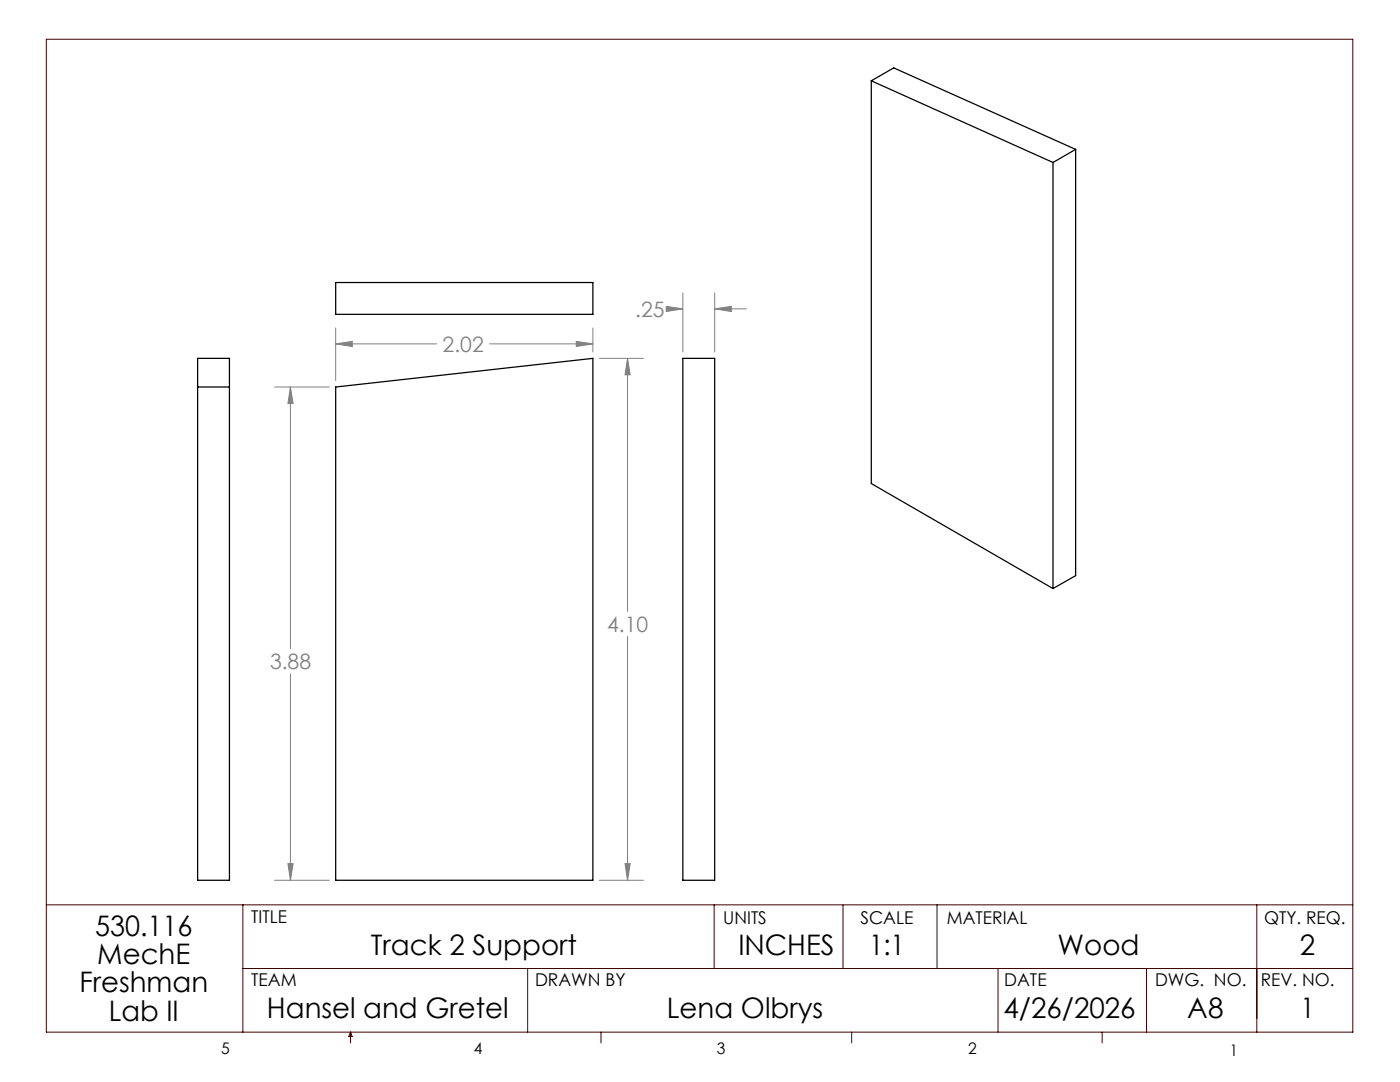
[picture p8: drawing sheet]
<svg xmlns="http://www.w3.org/2000/svg" width="279mm" height="216mm" viewBox="0 0 279 216" stroke-linecap="round" stroke-linejoin="round" font-family="sans-serif">
<path d="M173.9 16.1v80.4l36.2 20.9M173.9 16.1l36.2 16.3M173.9 16.1l4.5-2.6 36.3 16.3M210.1 32.4v85M214.7 29.8v85.1l-4.6 2.5M214.7 29.8l-4.6 2.6M67 56.4h51.3v6.3h-51.3zM39.4 71.5h6.4v104.1h-6.4zM39.4 77.2h6.4M67 77.2l51.3-5.7v104.1h-51.3zM136.3 71.5h6.3v104.1h-6.3z" fill="none" stroke="#000" stroke-width=".25"/>
<g fill="none" stroke="#808080" stroke-width=".2">
<path d="M136.3 58.5v11.7M142.6 58.5v11.7M54.8 77.2h10.9M58 77.2l.5 3.3h-1zM58 77.2v52.2M67 68.6l3.3-.5v1zM67 65.4v10.6M67 68.6h20.1M97.7 68.6h20.6M115 68.1l3.3 .5-3.3 .5zM118.3 65.4v4.8M119.6 71.5h8.8"/>
<path d="M125.2 71.5l.6 3.3h-1.1zM125.2 71.5v50.5M133 61.1l3.3 .5-3.3 .6zM133.8 61.6h2.5M142.6 61.6l3.3-.5v1.1zM142.6 61.6h6.4M58 134.5v41.1M125.2 127v48.6M54.8 175.6h10.9M57.5 172.3h1l-.5 3.3zM119.6 175.6h8.8M124.7 172.3h1.1l-.6 3.3z"/>
</g>
<g fill="none" stroke="#400000" stroke-width=".2">
<path d="M9.2 7.8h260.8v198.2h-260.8zM9.2 180.6h260.8M48.5 180.6v25.4M48.5 193.3h221.5M105.3 193.3v12.7M142.5 180.6v12.7M168.2 180.6v12.7M187 180.6v12.7M199.2 193.3v12.7M228.8 193.3v12.7M250.8 180.6v25.4M70 206v2.1"/>
<path d="M70 206l.3 .8h-.7zM119.9 206v2.1M170 206v2.1M220 206v2.1"/>
</g>
<path d="M58 77.2l.5 3.3h-1zM57.5 172.3h1l-.5 3.3zM67 68.6l3.3-.5v1zM115 68.1l3.3 .5-3.3 .5zM124.7 172.3h1.1l-.6 3.3zM125.2 71.5l.6 3.3h-1.1zM133 61.1l3.3 .5-3.3 .6zM142.6 61.6l3.3-.5v1.1z" fill="#808080"/>
<g font-size="5.6">
<text x="19" y="186.7">530.116</text>
<text x="74" y="190.6">Track 2 Support</text>
<text x="147.4" y="190.6">INCHES</text>
<text x="173.4" y="190.6">1:1</text>
<text x="211.1" y="190.6">Wood</text>
<text x="259.4" y="190.6">2</text>
<text x="15.9" y="198">Freshman</text>
<text x="19.4" y="192.3">MechE</text>
<text x="21.7" y="203.6">Lab II</text>
<text x="53.3" y="203.2">Hansel and Gretel</text>
<text x="133.1" y="203.2">Lena Olbrys</text>
<text x="200.3" y="203.2">4/26/2026</text>
<text x="237" y="203.2">A8</text>
<text x="259.5" y="203.2">1</text>
</g>
<g font-size="4.2" fill="#808080">
<text x="126.8" y="63.2">.25</text>
<text x="88.3" y="70.2">2.02</text>
<text x="121.2" y="126.1">4.10</text>
<text x="53.9" y="133.5">3.88</text>
</g>
<g font-size="3.5">
<text x="50.1" y="184.2">TITLE</text>
<text x="144.3" y="184.3">UNITS</text>
<text x="171.7" y="184.3">SCALE</text>
<text x="189" y="184.3">MATERIAL</text>
<text x="252.3" y="184.3">QTY. REQ.</text>
<text x="50.1" y="196.8">TEAM</text>
<text x="106.8" y="196.8">DRAWN BY</text>
<text x="200.4" y="196.8">DATE</text>
<text x="230.5" y="196.8">DWG. NO.</text>
<text x="251.6" y="196.8">REV. NO.</text>
</g>
<g font-size="3.2">
<text x="44.2" y="210.4">5</text>
<text x="94.6" y="210.3">4</text>
<text x="143.1" y="210.4">3</text>
<text x="193.2" y="210.3">2</text>
<text x="245.4" y="210.6">1</text>
</g>
</svg>
